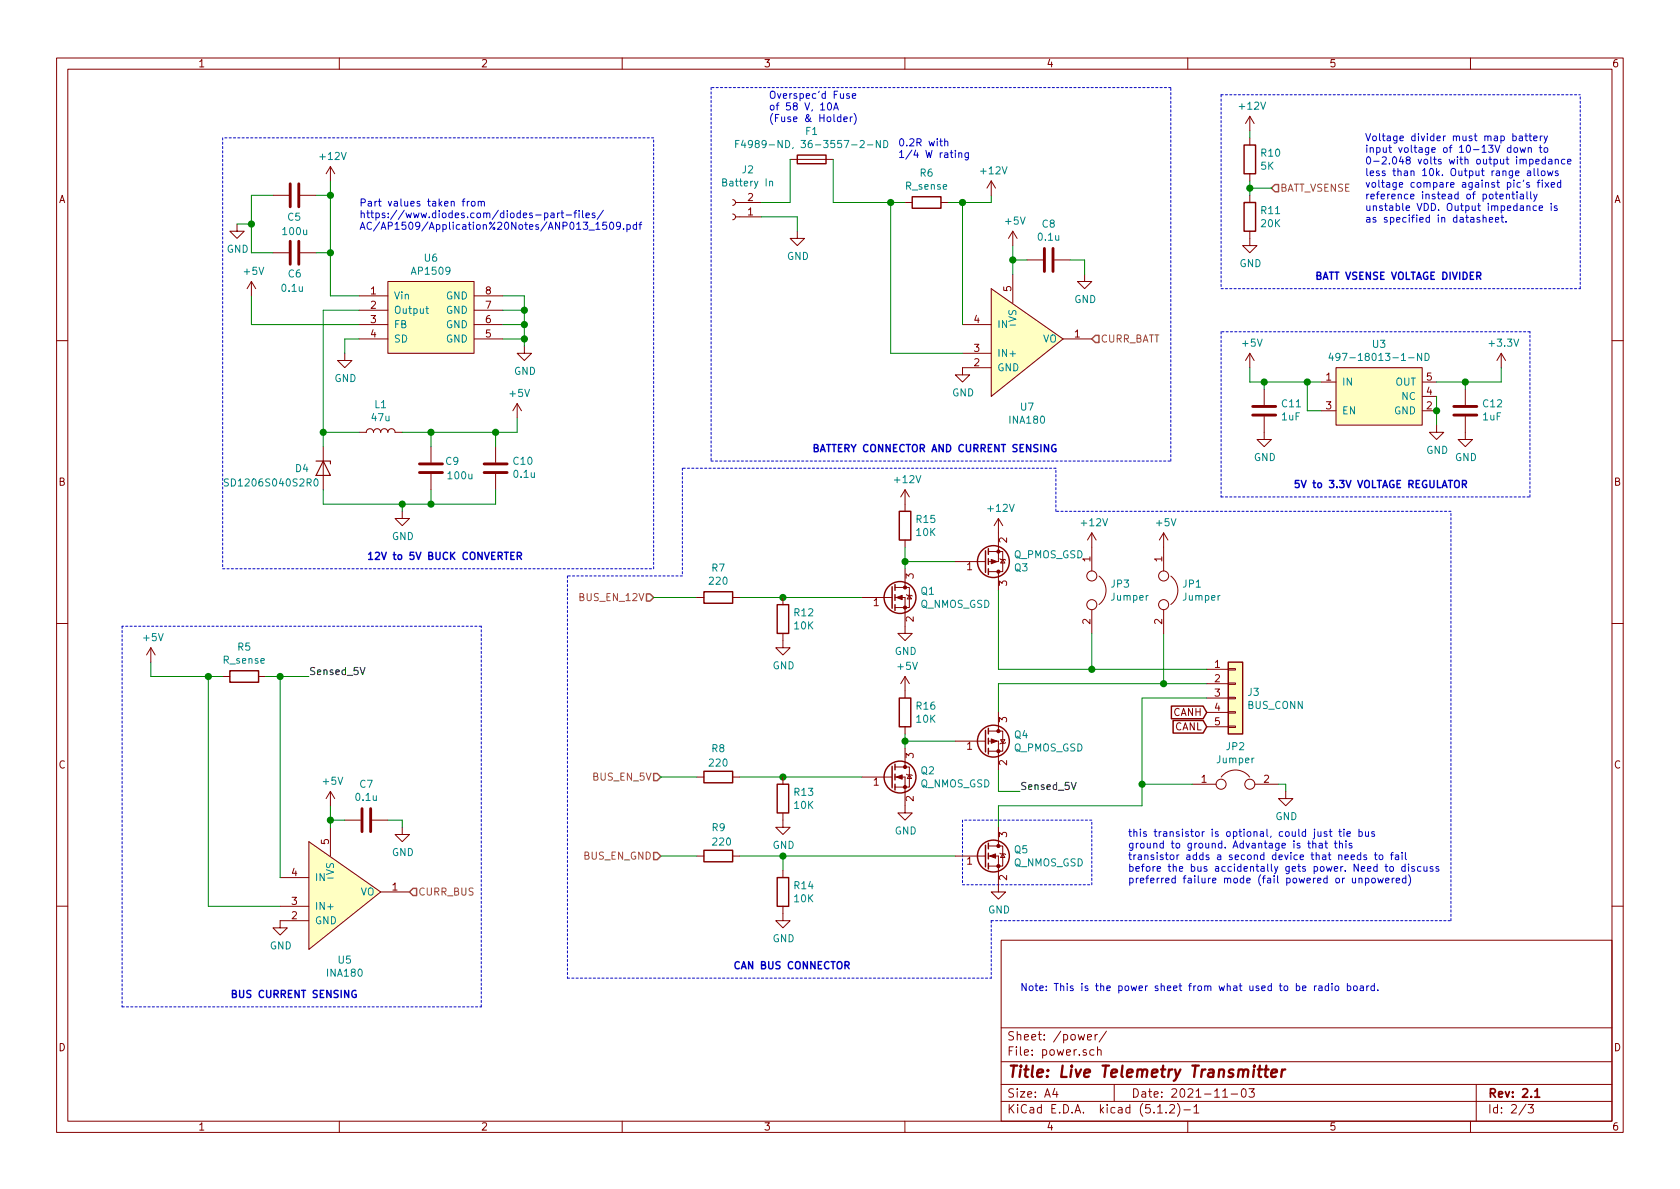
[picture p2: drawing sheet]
EESchema Schematic File Version 4
LIBS:telemetry_transmitter-cache
EELAYER 29 0
EELAYER END
$Descr A4 11693 8268
encoding utf-8
Sheet 2 3
Title "Live Telemetry Transmitter"
Date "2021-11-03"
Rev "2.1"
Comp ""
Comment1 ""
Comment2 ""
Comment3 ""
Comment4 ""
$EndDescr
$Comp
L canhw:INA180 U7
U 1 1
P 7200 2350
F 0 "U7" H 7150 1878 50  0000 C CNN
F 1 "INA180" H 7150 1787 50  0000 C CNN
F 2 "Package_TO_SOT_SMD:SOT-23-5_HandSoldering" H 7200 2350 50  0001 C CNN
F 3 "" H 7200 2350 50  0001 C CNN
	1    7200 2350
	1    0    0    -1  
$EndComp
$Comp
L power:GND #PWR022
U 1 1
P 6700 2550
F 0 "#PWR022" H 6700 2300 50  0001 C CNN
F 1 "GND" H 6705 2377 50  0000 C CNN
F 2 "" H 6700 2550 50  0001 C CNN
F 3 "" H 6700 2550 50  0001 C CNN
	1    6700 2550
	1    0    0    -1  
$EndComp
$Comp
L Device:R R6
U 1 1
P 6450 1400
F 0 "R6" V 6243 1400 50  0000 C CNN
F 1 "R_sense" V 6334 1400 50  0000 C CNN
F 2 "Resistor_SMD:R_1206_3216Metric_Pad1.42x1.75mm_HandSolder" V 6380 1400 50  0001 C CNN
F 3 "~" H 6450 1400 50  0001 C CNN
	1    6450 1400
	0    1    1    0   
$EndComp
Wire Wire Line
	5800 1400 6200 1400
Wire Wire Line
	6600 1400 6700 1400
Wire Wire Line
	6700 1400 6700 2250
Wire Wire Line
	6200 1400 6200 2450
Wire Wire Line
	6200 2450 6700 2450
Connection ~ 6200 1400
Wire Wire Line
	6200 1400 6300 1400
Wire Wire Line
	6700 1400 6900 1400
Connection ~ 6700 1400
$Comp
L Device:C C8
U 1 1
P 7300 1800
F 0 "C8" V 7048 1800 50  0000 C CNN
F 1 "0.1u" V 7139 1800 50  0000 C CNN
F 2 "Capacitor_SMD:C_0805_2012Metric_Pad1.15x1.40mm_HandSolder" H 7338 1650 50  0001 C CNN
F 3 "~" H 7300 1800 50  0001 C CNN
	1    7300 1800
	0    1    1    0   
$EndComp
$Comp
L power:GND #PWR027
U 1 1
P 7550 1900
F 0 "#PWR027" H 7550 1650 50  0001 C CNN
F 1 "GND" H 7555 1727 50  0000 C CNN
F 2 "" H 7550 1900 50  0001 C CNN
F 3 "" H 7550 1900 50  0001 C CNN
	1    7550 1900
	1    0    0    -1  
$EndComp
Wire Wire Line
	7450 1800 7550 1800
Wire Wire Line
	7550 1800 7550 1900
Wire Wire Line
	7050 1900 7050 1800
Wire Wire Line
	7050 1800 7150 1800
Connection ~ 7050 1800
Wire Wire Line
	7050 1800 7050 1700
Wire Wire Line
	6900 1350 6900 1400
$Comp
L Device:D_Zener D4
U 1 1
P 2250 3250
F 0 "D4" V 2250 3050 50  0000 L CNN
F 1 "SD1206S040S2R0" V 2350 2550 50  0000 L CNN
F 2 "Diode_SMD:D_1206_3216Metric_Pad1.42x1.75mm_HandSolder" H 2250 3250 50  0001 C CNN
F 3 "~" H 2250 3250 50  0001 C CNN
	1    2250 3250
	0    1    1    0   
$EndComp
$Comp
L Device:L L1
U 1 1
P 2650 3000
F 0 "L1" V 2840 3000 50  0000 C CNN
F 1 "47u" V 2749 3000 50  0000 C CNN
F 2 "Inductor_THT:L_Radial_D8.7mm_P5.00mm_Fastron_07HCP" H 2650 3000 50  0001 C CNN
F 3 "~" H 2650 3000 50  0001 C CNN
	1    2650 3000
	0    -1   -1   0   
$EndComp
$Comp
L Device:C C11
U 1 1
P 8800 2850
F 0 "C11" H 8685 2804 50  0000 R CNN
F 1 "1uF" H 8685 2895 50  0000 R CNN
F 2 "Capacitor_SMD:C_0805_2012Metric_Pad1.15x1.40mm_HandSolder" H 8838 2700 50  0001 C CNN
F 3 "~" H 8800 2850 50  0001 C CNN
	1    8800 2850
	-1   0    0    1   
$EndComp
$Comp
L Device:C C12
U 1 1
P 10200 2850
F 0 "C12" H 10085 2804 50  0000 R CNN
F 1 "1uF" H 10085 2895 50  0000 R CNN
F 2 "Capacitor_SMD:C_0805_2012Metric_Pad1.15x1.40mm_HandSolder" H 10238 2700 50  0001 C CNN
F 3 "~" H 10200 2850 50  0001 C CNN
	1    10200 2850
	-1   0    0    1   
$EndComp
Wire Wire Line
	10200 2650 10200 2700
$Comp
L power:+5V #PWR042
U 1 1
P 8700 2550
F 0 "#PWR042" H 8700 2400 50  0001 C CNN
F 1 "+5V" H 8715 2723 50  0000 C CNN
F 2 "" H 8700 2550 50  0001 C CNN
F 3 "" H 8700 2550 50  0001 C CNN
	1    8700 2550
	1    0    0    -1  
$EndComp
$Comp
L power:GND #PWR044
U 1 1
P 10000 2950
F 0 "#PWR044" H 10000 2700 50  0001 C CNN
F 1 "GND" H 10005 2777 50  0000 C CNN
F 2 "" H 10000 2950 50  0001 C CNN
F 3 "" H 10000 2950 50  0001 C CNN
	1    10000 2950
	1    0    0    -1  
$EndComp
$Comp
L power:GND #PWR045
U 1 1
P 10200 3000
F 0 "#PWR045" H 10200 2750 50  0001 C CNN
F 1 "GND" H 10205 2827 50  0000 C CNN
F 2 "" H 10200 3000 50  0001 C CNN
F 3 "" H 10200 3000 50  0001 C CNN
	1    10200 3000
	1    0    0    -1  
$EndComp
$Comp
L power:GND #PWR043
U 1 1
P 8800 3000
F 0 "#PWR043" H 8800 2750 50  0001 C CNN
F 1 "GND" H 8805 2827 50  0000 C CNN
F 2 "" H 8800 3000 50  0001 C CNN
F 3 "" H 8800 3000 50  0001 C CNN
	1    8800 3000
	1    0    0    -1  
$EndComp
$Comp
L power:+3.3V #PWR046
U 1 1
P 10450 2550
F 0 "#PWR046" H 10450 2400 50  0001 C CNN
F 1 "+3.3V" H 10465 2723 50  0000 C CNN
F 2 "" H 10450 2550 50  0001 C CNN
F 3 "" H 10450 2550 50  0001 C CNN
	1    10450 2550
	1    0    0    -1  
$EndComp
Wire Wire Line
	10200 2650 10450 2650
Connection ~ 10200 2650
Wire Wire Line
	10450 2550 10450 2650
Wire Wire Line
	8700 2550 8700 2650
$Comp
L Connector:Conn_01x02_Female J2
U 1 1
P 5100 1500
F 0 "J2" H 4994 1175 50  0000 C CNN
F 1 "Battery In" H 4994 1266 50  0000 C CNN
F 2 "canhw_footprints:BarrierBlock_ED2945-ND" H 5100 1500 50  0001 C CNN
F 3 "~" H 5100 1500 50  0001 C CNN
	1    5100 1500
	-1   0    0    1   
$EndComp
$Comp
L power:GND #PWR018
U 1 1
P 5550 1600
F 0 "#PWR018" H 5550 1350 50  0001 C CNN
F 1 "GND" H 5555 1427 50  0000 C CNN
F 2 "" H 5550 1600 50  0001 C CNN
F 3 "" H 5550 1600 50  0001 C CNN
	1    5550 1600
	1    0    0    -1  
$EndComp
Wire Wire Line
	5550 1500 5550 1600
$Comp
L Device:Fuse F1
U 1 1
P 5650 1100
F 0 "F1" V 5453 1100 50  0000 C CNN
F 1 "F4989-ND, 36-3557-2-ND" V 5544 1100 50  0000 C CNN
F 2 "canhw_footprints:Fuseholder_36-3557-15-ND" V 5580 1100 50  0001 C CNN
F 3 "~" H 5650 1100 50  0001 C CNN
	1    5650 1100
	0    1    1    0   
$EndComp
Wire Wire Line
	5300 1400 5500 1400
Wire Wire Line
	5300 1500 5550 1500
Text HLabel 7600 2350 2    50   Input ~ 0
CURR_BATT
$Comp
L Device:R R10
U 1 1
P 8700 1100
F 0 "R10" H 8770 1146 50  0000 L CNN
F 1 "5K" H 8770 1055 50  0000 L CNN
F 2 "Resistor_SMD:R_0805_2012Metric_Pad1.15x1.40mm_HandSolder" V 8630 1100 50  0001 C CNN
F 3 "~" H 8700 1100 50  0001 C CNN
	1    8700 1100
	1    0    0    -1  
$EndComp
$Comp
L Device:R R11
U 1 1
P 8700 1500
F 0 "R11" H 8770 1546 50  0000 L CNN
F 1 "20K" H 8770 1455 50  0000 L CNN
F 2 "Resistor_SMD:R_0805_2012Metric_Pad1.15x1.40mm_HandSolder" V 8630 1500 50  0001 C CNN
F 3 "~" H 8700 1500 50  0001 C CNN
	1    8700 1500
	1    0    0    -1  
$EndComp
$Comp
L power:GND #PWR031
U 1 1
P 8700 1650
F 0 "#PWR031" H 8700 1400 50  0001 C CNN
F 1 "GND" H 8705 1477 50  0000 C CNN
F 2 "" H 8700 1650 50  0001 C CNN
F 3 "" H 8700 1650 50  0001 C CNN
	1    8700 1650
	1    0    0    -1  
$EndComp
Wire Wire Line
	8700 1350 8700 1300
Wire Wire Line
	8700 900  8700 950 
Text HLabel 8850 1300 2    50   Input ~ 0
BATT_VSENSE
Wire Wire Line
	8700 1300 8850 1300
Connection ~ 8700 1300
Wire Wire Line
	8700 1300 8700 1250
Text Notes 9500 1550 0    50   ~ 0
Voltage divider must map battery\ninput voltage of 10-13V down to\n0-2.048 volts with output impedance\nless than 10k. Output range allows\nvoltage compare against pic's fixed\nreference instead of potentially\nunstable VDD. Output impedance is\nas specified in datasheet.
$Comp
L power:+5V #PWR025
U 1 1
P 7050 1700
F 0 "#PWR025" H 7050 1550 50  0001 C CNN
F 1 "+5V" H 7065 1873 50  0000 C CNN
F 2 "" H 7050 1700 50  0001 C CNN
F 3 "" H 7050 1700 50  0001 C CNN
	1    7050 1700
	1    0    0    -1  
$EndComp
$Comp
L power:+12V #PWR023
U 1 1
P 6900 1350
F 0 "#PWR023" H 6900 1200 50  0001 C CNN
F 1 "+12V" H 6915 1523 50  0000 C CNN
F 2 "" H 6900 1350 50  0001 C CNN
F 3 "" H 6900 1350 50  0001 C CNN
	1    6900 1350
	1    0    0    -1  
$EndComp
$Comp
L power:+12V #PWR030
U 1 1
P 8700 900
F 0 "#PWR030" H 8700 750 50  0001 C CNN
F 1 "+12V" H 8715 1073 50  0000 C CNN
F 2 "" H 8700 900 50  0001 C CNN
F 3 "" H 8700 900 50  0001 C CNN
	1    8700 900 
	1    0    0    -1  
$EndComp
$Comp
L canhw:AP1509 U?
U 1 1
P 3000 2050
AR Path="/5BB04A6A" Ref="U?"  Part="1" 
AR Path="/5B9FA408/5BB04A6A" Ref="U?"  Part="1" 
AR Path="/5E2687EB/5BB04A6A" Ref="U6"  Part="1" 
F 0 "U6" H 3000 2315 50  0000 C CNN
F 1 "AP1509" H 3000 2224 50  0000 C CNN
F 2 "Package_SO:SOIC-8_3.9x4.9mm_P1.27mm" H 3000 1550 50  0001 C CNN
F 3 "" H 3000 1550 50  0001 C CNN
	1    3000 2050
	1    0    0    -1  
$EndComp
$Comp
L power:GND #PWR024
U 1 1
P 3650 2400
F 0 "#PWR024" H 3650 2150 50  0001 C CNN
F 1 "GND" H 3655 2227 50  0000 C CNN
F 2 "" H 3650 2400 50  0001 C CNN
F 3 "" H 3650 2400 50  0001 C CNN
	1    3650 2400
	1    0    0    -1  
$EndComp
Wire Wire Line
	3500 2050 3650 2050
Wire Wire Line
	3650 2050 3650 2150
Wire Wire Line
	3500 2150 3650 2150
Connection ~ 3650 2150
Wire Wire Line
	3650 2150 3650 2250
Wire Wire Line
	3500 2250 3650 2250
Connection ~ 3650 2250
Wire Wire Line
	3650 2250 3650 2350
Wire Wire Line
	3500 2350 3650 2350
$Comp
L power:+12V #PWR019
U 1 1
P 2300 1250
F 0 "#PWR019" H 2300 1100 50  0001 C CNN
F 1 "+12V" H 2315 1423 50  0000 C CNN
F 2 "" H 2300 1250 50  0001 C CNN
F 3 "" H 2300 1250 50  0001 C CNN
	1    2300 1250
	1    0    0    -1  
$EndComp
Wire Wire Line
	2300 1250 2300 1350
Wire Wire Line
	2250 3100 2250 3000
Wire Wire Line
	2250 3000 2500 3000
Wire Wire Line
	3000 3000 2800 3000
$Comp
L power:+5V #PWR035
U 1 1
P 3600 2900
F 0 "#PWR035" H 3600 2750 50  0001 C CNN
F 1 "+5V" H 3615 3073 50  0000 C CNN
F 2 "" H 3600 2900 50  0001 C CNN
F 3 "" H 3600 2900 50  0001 C CNN
	1    3600 2900
	1    0    0    -1  
$EndComp
Connection ~ 3000 3000
$Comp
L power:GND #PWR026
U 1 1
P 2800 3550
F 0 "#PWR026" H 2800 3300 50  0001 C CNN
F 1 "GND" H 2805 3377 50  0000 C CNN
F 2 "" H 2800 3550 50  0001 C CNN
F 3 "" H 2800 3550 50  0001 C CNN
	1    2800 3550
	1    0    0    -1  
$EndComp
$Comp
L power:GND #PWR020
U 1 1
P 2400 2450
F 0 "#PWR020" H 2400 2200 50  0001 C CNN
F 1 "GND" H 2405 2277 50  0000 C CNN
F 2 "" H 2400 2450 50  0001 C CNN
F 3 "" H 2400 2450 50  0001 C CNN
	1    2400 2450
	1    0    0    -1  
$EndComp
Wire Wire Line
	2400 2450 2400 2350
$Comp
L power:+5V #PWR014
U 1 1
P 1750 2050
F 0 "#PWR014" H 1750 1900 50  0001 C CNN
F 1 "+5V" H 1765 2223 50  0000 C CNN
F 2 "" H 1750 2050 50  0001 C CNN
F 3 "" H 1750 2050 50  0001 C CNN
	1    1750 2050
	1    0    0    -1  
$EndComp
Wire Wire Line
	1750 2050 1750 2250
$Comp
L Device:C C6
U 1 1
P 2050 1750
F 0 "C6" V 1900 1800 50  0000 R CNN
F 1 "0.1u" V 1800 1850 50  0000 R CNN
F 2 "Capacitor_SMD:C_0805_2012Metric_Pad1.15x1.40mm_HandSolder" H 2088 1600 50  0001 C CNN
F 3 "~" H 2050 1750 50  0001 C CNN
	1    2050 1750
	0    -1   -1   0   
$EndComp
$Comp
L power:GND #PWR016
U 1 1
P 1650 1550
F 0 "#PWR016" H 1650 1300 50  0001 C CNN
F 1 "GND" H 1655 1377 50  0000 C CNN
F 2 "" H 1650 1550 50  0001 C CNN
F 3 "" H 1650 1550 50  0001 C CNN
	1    1650 1550
	1    0    0    -1  
$EndComp
$Comp
L Device:C C5
U 1 1
P 2050 1350
F 0 "C5" V 2200 1400 50  0000 R CNN
F 1 "100u" V 2300 1450 50  0000 R CNN
F 2 "Capacitor_THT:CP_Radial_D7.5mm_P2.50mm" H 2088 1200 50  0001 C CNN
F 3 "~" H 2050 1350 50  0001 C CNN
	1    2050 1350
	0    1    1    0   
$EndComp
Wire Wire Line
	2200 1350 2300 1350
Connection ~ 2300 1350
Wire Wire Line
	1900 1350 1750 1350
Text Notes 2500 1600 0    50   ~ 0
Part values taken from \nhttps://www.diodes.com/diodes-part-files/\nAC/AP1509/Application%20Notes/ANP013_1509.pdf
Wire Wire Line
	3000 3000 3450 3000
Wire Wire Line
	3600 2900 3600 3000
$Comp
L Device:C C10
U 1 1
P 3450 3250
F 0 "C10" H 3335 3204 50  0000 R CNN
F 1 "0.1u" H 3335 3295 50  0000 R CNN
F 2 "Capacitor_SMD:C_0805_2012Metric_Pad1.15x1.40mm_HandSolder" H 3488 3100 50  0001 C CNN
F 3 "~" H 3450 3250 50  0001 C CNN
	1    3450 3250
	-1   0    0    1   
$EndComp
Wire Wire Line
	3450 3100 3450 3000
Connection ~ 3450 3000
Wire Wire Line
	3450 3000 3600 3000
Text Notes 7100 6900 0    50   ~ 0
Note: This is the power sheet from what used to be radio board.
Wire Wire Line
	9200 2850 9100 2850
Wire Wire Line
	9100 2850 9100 2650
Connection ~ 9100 2650
Wire Wire Line
	9100 2650 9200 2650
Wire Notes Line
	10650 3450 10650 2300
Wire Notes Line
	10650 2300 8500 2300
Text Notes 9000 3400 0    50   ~ 10
5V to 3.3V VOLTAGE REGULATOR
Text Notes 6250 1100 0    50   ~ 0
0.2R with \n1/4 W rating 
Wire Wire Line
	1750 1750 1900 1750
Wire Wire Line
	1750 1350 1750 1550
Wire Wire Line
	2300 1350 2300 1750
Wire Wire Line
	2200 1750 2300 1750
Wire Wire Line
	1650 1550 1750 1550
Connection ~ 1750 1550
Wire Wire Line
	1750 1550 1750 1750
Wire Wire Line
	2300 1750 2300 2050
Wire Wire Line
	2300 2050 2500 2050
Connection ~ 2300 1750
Wire Wire Line
	1750 2250 2500 2250
Wire Wire Line
	2500 2350 2400 2350
Wire Wire Line
	3650 2350 3650 2400
Connection ~ 3650 2350
Wire Wire Line
	2250 3400 2250 3500
Wire Wire Line
	2250 3500 2800 3500
Wire Wire Line
	2800 3500 2800 3550
Wire Wire Line
	2800 3500 3000 3500
Connection ~ 2800 3500
Wire Wire Line
	3000 3500 3450 3500
Wire Wire Line
	3450 3500 3450 3400
Connection ~ 3000 3500
Wire Wire Line
	2250 2150 2500 2150
Wire Wire Line
	2250 2150 2250 3000
Connection ~ 2250 3000
Text HLabel 4550 4150 0    50   Input ~ 0
BUS_EN_12V
Wire Notes Line
	8500 3450 10650 3450
Wire Notes Line
	8500 2300 8500 3450
$Comp
L Device:Jumper JP2
U 1 1
P 8600 5450
F 0 "JP2" H 8600 5714 50  0000 C CNN
F 1 "Jumper" H 8600 5623 50  0000 C CNN
F 2 "Jumper:SolderJumper-2_P1.3mm_Open_RoundedPad1.0x1.5mm" H 8600 5450 50  0001 C CNN
F 3 "~" H 8600 5450 50  0001 C CNN
	1    8600 5450
	1    0    0    -1  
$EndComp
Wire Wire Line
	6950 4750 8100 4750
Wire Wire Line
	8100 4750 8400 4750
Connection ~ 8100 4750
Wire Wire Line
	7950 5450 7950 5600
Connection ~ 7950 5450
Wire Wire Line
	8300 5450 7950 5450
Wire Wire Line
	8950 5450 8950 5500
Wire Wire Line
	8900 5450 8950 5450
Wire Wire Line
	7950 4850 7950 5450
$Comp
L power:GND #PWR051
U 1 1
P 8950 5500
F 0 "#PWR051" H 8950 5250 50  0001 C CNN
F 1 "GND" H 8955 5327 50  0000 C CNN
F 2 "" H 8950 5500 50  0001 C CNN
F 3 "" H 8950 5500 50  0001 C CNN
	1    8950 5500
	1    0    0    -1  
$EndComp
Wire Wire Line
	8100 4400 8100 4750
Wire Wire Line
	7950 4850 8400 4850
$Comp
L power:+5V #PWR047
U 1 1
P 8100 3800
F 0 "#PWR047" H 8100 3650 50  0001 C CNN
F 1 "+5V" H 8115 3973 50  0000 C CNN
F 2 "" H 8100 3800 50  0001 C CNN
F 3 "" H 8100 3800 50  0001 C CNN
	1    8100 3800
	1    0    0    -1  
$EndComp
$Comp
L Device:Jumper JP1
U 1 1
P 8100 4100
F 0 "JP1" V 8054 4227 50  0000 L CNN
F 1 "Jumper" V 8145 4227 50  0000 L CNN
F 2 "Jumper:SolderJumper-2_P1.3mm_Open_RoundedPad1.0x1.5mm" H 8100 4100 50  0001 C CNN
F 3 "~" H 8100 4100 50  0001 C CNN
	1    8100 4100
	0    1    1    0   
$EndComp
Text HLabel 4600 5400 0    50   Input ~ 0
BUS_EN_5V
Wire Wire Line
	4600 5400 4850 5400
Wire Wire Line
	4550 4150 4850 4150
Wire Wire Line
	4600 5950 4850 5950
Wire Wire Line
	6950 5350 6950 5500
Wire Wire Line
	6950 5500 7100 5500
Wire Wire Line
	6950 4750 6950 4950
Wire Wire Line
	5450 5400 6000 5400
Wire Wire Line
	5450 4150 6000 4150
Wire Wire Line
	5450 5950 6650 5950
Connection ~ 5450 4150
Wire Wire Line
	5150 4150 5450 4150
Connection ~ 5450 5400
Wire Wire Line
	5150 5400 5450 5400
$Comp
L power:GND #PWR033
U 1 1
P 5450 5700
F 0 "#PWR033" H 5450 5450 50  0001 C CNN
F 1 "GND" H 5455 5527 50  0000 C CNN
F 2 "" H 5450 5700 50  0001 C CNN
F 3 "" H 5450 5700 50  0001 C CNN
	1    5450 5700
	1    0    0    -1  
$EndComp
$Comp
L power:GND #PWR032
U 1 1
P 5450 4450
F 0 "#PWR032" H 5450 4200 50  0001 C CNN
F 1 "GND" H 5455 4277 50  0000 C CNN
F 2 "" H 5450 4450 50  0001 C CNN
F 3 "" H 5450 4450 50  0001 C CNN
	1    5450 4450
	1    0    0    -1  
$EndComp
Text HLabel 4600 5950 0    50   Input ~ 0
BUS_EN_GND
$Comp
L Device:R R12
U 1 1
P 5450 4300
F 0 "R12" H 5520 4346 50  0000 L CNN
F 1 "10K" H 5520 4255 50  0000 L CNN
F 2 "Resistor_SMD:R_0805_2012Metric_Pad1.15x1.40mm_HandSolder" V 5380 4300 50  0001 C CNN
F 3 "~" H 5450 4300 50  0001 C CNN
	1    5450 4300
	1    0    0    -1  
$EndComp
$Comp
L Device:R R13
U 1 1
P 5450 5550
F 0 "R13" H 5520 5596 50  0000 L CNN
F 1 "10K" H 5520 5505 50  0000 L CNN
F 2 "Resistor_SMD:R_0805_2012Metric_Pad1.15x1.40mm_HandSolder" V 5380 5550 50  0001 C CNN
F 3 "~" H 5450 5550 50  0001 C CNN
	1    5450 5550
	1    0    0    -1  
$EndComp
$Comp
L Device:R R7
U 1 1
P 5000 4150
F 0 "R7" V 4793 4150 50  0000 C CNN
F 1 "220" V 4884 4150 50  0000 C CNN
F 2 "Resistor_SMD:R_0805_2012Metric_Pad1.15x1.40mm_HandSolder" V 4930 4150 50  0001 C CNN
F 3 "~" H 5000 4150 50  0001 C CNN
	1    5000 4150
	0    1    1    0   
$EndComp
$Comp
L Device:R R8
U 1 1
P 5000 5400
F 0 "R8" V 4800 5400 50  0000 C CNN
F 1 "220" V 4900 5400 50  0000 C CNN
F 2 "Resistor_SMD:R_0805_2012Metric_Pad1.15x1.40mm_HandSolder" V 4930 5400 50  0001 C CNN
F 3 "~" H 5000 5400 50  0001 C CNN
	1    5000 5400
	0    1    1    0   
$EndComp
Connection ~ 5450 5950
Wire Wire Line
	6950 5600 7950 5600
Wire Wire Line
	6950 5750 6950 5600
Wire Wire Line
	6300 3900 6300 3800
Connection ~ 6300 3900
Wire Wire Line
	6300 3900 6650 3900
Wire Wire Line
	6300 5150 6300 5100
Connection ~ 6300 5150
Wire Wire Line
	6300 5150 6650 5150
Wire Wire Line
	6300 5200 6300 5150
$Comp
L power:GND #PWR037
U 1 1
P 6300 4350
F 0 "#PWR037" H 6300 4100 50  0001 C CNN
F 1 "GND" H 6305 4177 50  0000 C CNN
F 2 "" H 6300 4350 50  0001 C CNN
F 3 "" H 6300 4350 50  0001 C CNN
	1    6300 4350
	1    0    0    -1  
$EndComp
Wire Wire Line
	6300 3950 6300 3900
Text Label 7100 5500 0    50   ~ 0
Sensed_5V
$Comp
L Connector_Generic:Conn_01x05 J3
U 1 1
P 8600 4850
F 0 "J3" H 8680 4892 50  0000 L CNN
F 1 "BUS_CONN" H 8680 4801 50  0000 L CNN
F 2 "canhw_footprints:connector_Harwin_M80-5000642" H 8600 4850 50  0001 C CNN
F 3 "~" H 8600 4850 50  0001 C CNN
	1    8600 4850
	1    0    0    -1  
$EndComp
$Comp
L power:+12V #PWR040
U 1 1
P 6950 3700
F 0 "#PWR040" H 6950 3550 50  0001 C CNN
F 1 "+12V" H 6965 3873 50  0000 C CNN
F 2 "" H 6950 3700 50  0001 C CNN
F 3 "" H 6950 3700 50  0001 C CNN
	1    6950 3700
	1    0    0    -1  
$EndComp
$Comp
L power:+12V #PWR036
U 1 1
P 6300 3500
F 0 "#PWR036" H 6300 3350 50  0001 C CNN
F 1 "+12V" H 6315 3673 50  0000 C CNN
F 2 "" H 6300 3500 50  0001 C CNN
F 3 "" H 6300 3500 50  0001 C CNN
	1    6300 3500
	1    0    0    -1  
$EndComp
$Comp
L Device:R R15
U 1 1
P 6300 3650
F 0 "R15" H 6370 3696 50  0000 L CNN
F 1 "10K" H 6370 3605 50  0000 L CNN
F 2 "Resistor_SMD:R_0805_2012Metric_Pad1.15x1.40mm_HandSolder" V 6230 3650 50  0001 C CNN
F 3 "~" H 6300 3650 50  0001 C CNN
	1    6300 3650
	1    0    0    -1  
$EndComp
$Comp
L Device:Q_NMOS_GSD Q1
U 1 1
P 6200 4150
F 0 "Q1" H 6405 4196 50  0000 L CNN
F 1 "Q_NMOS_GSD" H 6405 4105 50  0000 L CNN
F 2 "Package_TO_SOT_SMD:SOT-23_Handsoldering" H 6400 4250 50  0001 C CNN
F 3 "~" H 6200 4150 50  0001 C CNN
	1    6200 4150
	1    0    0    -1  
$EndComp
$Comp
L power:+5V #PWR038
U 1 1
P 6300 4800
F 0 "#PWR038" H 6300 4650 50  0001 C CNN
F 1 "+5V" H 6315 4973 50  0000 C CNN
F 2 "" H 6300 4800 50  0001 C CNN
F 3 "" H 6300 4800 50  0001 C CNN
	1    6300 4800
	1    0    0    -1  
$EndComp
$Comp
L Device:R R9
U 1 1
P 5000 5950
F 0 "R9" V 4800 5900 50  0000 L CNN
F 1 "220" V 4900 5900 50  0000 L CNN
F 2 "Resistor_SMD:R_0805_2012Metric_Pad1.15x1.40mm_HandSolder" V 4930 5950 50  0001 C CNN
F 3 "~" H 5000 5950 50  0001 C CNN
	1    5000 5950
	0    1    1    0   
$EndComp
$Comp
L power:GND #PWR034
U 1 1
P 5450 6350
F 0 "#PWR034" H 5450 6100 50  0001 C CNN
F 1 "GND" H 5455 6177 50  0000 C CNN
F 2 "" H 5450 6350 50  0001 C CNN
F 3 "" H 5450 6350 50  0001 C CNN
	1    5450 6350
	1    0    0    -1  
$EndComp
Wire Wire Line
	5450 6050 5450 5950
$Comp
L Device:R R14
U 1 1
P 5450 6200
F 0 "R14" H 5520 6246 50  0000 L CNN
F 1 "10K" H 5520 6155 50  0000 L CNN
F 2 "Resistor_SMD:R_0805_2012Metric_Pad1.15x1.40mm_HandSolder" V 5380 6200 50  0001 C CNN
F 3 "~" H 5450 6200 50  0001 C CNN
	1    5450 6200
	1    0    0    -1  
$EndComp
$Comp
L Device:Q_NMOS_GSD Q2
U 1 1
P 6200 5400
F 0 "Q2" H 6405 5446 50  0000 L CNN
F 1 "Q_NMOS_GSD" H 6405 5355 50  0000 L CNN
F 2 "Package_TO_SOT_SMD:SOT-23_Handsoldering" H 6400 5500 50  0001 C CNN
F 3 "~" H 6200 5400 50  0001 C CNN
	1    6200 5400
	1    0    0    -1  
$EndComp
Wire Wire Line
	5150 5950 5450 5950
Text Notes 7850 6150 0    50   ~ 0
this transistor is optional, could just tie bus\nground to ground. Advantage is that this \ntransistor adds a second device that needs to fail\nbefore the bus accidentally gets power. Need to discuss \npreferred failure mode (fail powered or unpowered)
Wire Notes Line
	7600 5700 6700 5700
Wire Notes Line
	7600 6150 7600 5700
Wire Notes Line
	6700 6150 7600 6150
Wire Notes Line
	6700 5700 6700 6150
$Comp
L Device:Q_NMOS_GSD Q5
U 1 1
P 6850 5950
F 0 "Q5" H 7055 5996 50  0000 L CNN
F 1 "Q_NMOS_GSD" H 7055 5905 50  0000 L CNN
F 2 "Package_TO_SOT_SMD:SOT-23_Handsoldering" H 7050 6050 50  0001 C CNN
F 3 "~" H 6850 5950 50  0001 C CNN
	1    6850 5950
	1    0    0    -1  
$EndComp
$Comp
L power:GND #PWR039
U 1 1
P 6300 5600
F 0 "#PWR039" H 6300 5350 50  0001 C CNN
F 1 "GND" H 6305 5427 50  0000 C CNN
F 2 "" H 6300 5600 50  0001 C CNN
F 3 "" H 6300 5600 50  0001 C CNN
	1    6300 5600
	1    0    0    -1  
$EndComp
$Comp
L Device:R R16
U 1 1
P 6300 4950
F 0 "R16" H 6370 4996 50  0000 L CNN
F 1 "10K" H 6370 4905 50  0000 L CNN
F 2 "Resistor_SMD:R_0805_2012Metric_Pad1.15x1.40mm_HandSolder" V 6230 4950 50  0001 C CNN
F 3 "~" H 6300 4950 50  0001 C CNN
	1    6300 4950
	1    0    0    -1  
$EndComp
$Comp
L Device:Q_PMOS_GSD Q4
U 1 1
P 6850 5150
F 0 "Q4" H 7056 5196 50  0000 L CNN
F 1 "Q_PMOS_GSD" H 7056 5105 50  0000 L CNN
F 2 "Package_TO_SOT_SMD:SOT-23_Handsoldering" H 7050 5250 50  0001 C CNN
F 3 "~" H 6850 5150 50  0001 C CNN
	1    6850 5150
	1    0    0    -1  
$EndComp
$Comp
L power:GND #PWR041
U 1 1
P 6950 6150
F 0 "#PWR041" H 6950 5900 50  0001 C CNN
F 1 "GND" H 6955 5977 50  0000 C CNN
F 2 "" H 6950 6150 50  0001 C CNN
F 3 "" H 6950 6150 50  0001 C CNN
	1    6950 6150
	1    0    0    -1  
$EndComp
Text GLabel 8400 5050 0    50   Input ~ 0
CANL
Text GLabel 8400 4950 0    50   Input ~ 0
CANH
$Comp
L canhw:INA180 U5
U 1 1
P 2450 6200
F 0 "U5" H 2400 5728 50  0000 C CNN
F 1 "INA180" H 2400 5637 50  0000 C CNN
F 2 "Package_TO_SOT_SMD:SOT-23-5_HandSoldering" H 2450 6200 50  0001 C CNN
F 3 "" H 2450 6200 50  0001 C CNN
	1    2450 6200
	1    0    0    -1  
$EndComp
$Comp
L power:GND #PWR015
U 1 1
P 1950 6400
F 0 "#PWR015" H 1950 6150 50  0001 C CNN
F 1 "GND" H 1955 6227 50  0000 C CNN
F 2 "" H 1950 6400 50  0001 C CNN
F 3 "" H 1950 6400 50  0001 C CNN
	1    1950 6400
	1    0    0    -1  
$EndComp
$Comp
L Device:R R5
U 1 1
P 1700 4700
F 0 "R5" V 1493 4700 50  0000 C CNN
F 1 "R_sense" V 1584 4700 50  0000 C CNN
F 2 "Resistor_SMD:R_1206_3216Metric_Pad1.42x1.75mm_HandSolder" V 1630 4700 50  0001 C CNN
F 3 "~" H 1700 4700 50  0001 C CNN
	1    1700 4700
	0    1    1    0   
$EndComp
Wire Wire Line
	1050 4700 1450 4700
Wire Wire Line
	1850 4700 1950 4700
Wire Wire Line
	1950 4700 1950 6100
Wire Wire Line
	1450 4700 1450 6300
Wire Wire Line
	1450 6300 1950 6300
Connection ~ 1450 4700
Wire Wire Line
	1450 4700 1550 4700
$Comp
L Device:C C7
U 1 1
P 2550 5700
F 0 "C7" V 2298 5700 50  0000 C CNN
F 1 "0.1u" V 2389 5700 50  0000 C CNN
F 2 "Capacitor_SMD:C_0805_2012Metric_Pad1.15x1.40mm_HandSolder" H 2588 5550 50  0001 C CNN
F 3 "~" H 2550 5700 50  0001 C CNN
	1    2550 5700
	0    1    1    0   
$EndComp
$Comp
L power:GND #PWR021
U 1 1
P 2800 5750
F 0 "#PWR021" H 2800 5500 50  0001 C CNN
F 1 "GND" H 2805 5577 50  0000 C CNN
F 2 "" H 2800 5750 50  0001 C CNN
F 3 "" H 2800 5750 50  0001 C CNN
	1    2800 5750
	1    0    0    -1  
$EndComp
Wire Wire Line
	2700 5700 2800 5700
Wire Wire Line
	2800 5700 2800 5750
Wire Wire Line
	2300 5750 2300 5700
Wire Wire Line
	2300 5700 2400 5700
Connection ~ 2300 5700
Wire Wire Line
	2300 5700 2300 5600
Wire Wire Line
	1050 4700 1050 4600
Text HLabel 2850 6200 2    50   Input ~ 0
CURR_BUS
$Comp
L power:+5V #PWR017
U 1 1
P 2300 5600
F 0 "#PWR017" H 2300 5450 50  0001 C CNN
F 1 "+5V" H 2315 5773 50  0000 C CNN
F 2 "" H 2300 5600 50  0001 C CNN
F 3 "" H 2300 5600 50  0001 C CNN
	1    2300 5600
	1    0    0    -1  
$EndComp
$Comp
L power:+5V #PWR013
U 1 1
P 1050 4600
F 0 "#PWR013" H 1050 4450 50  0001 C CNN
F 1 "+5V" H 1065 4773 50  0000 C CNN
F 2 "" H 1050 4600 50  0001 C CNN
F 3 "" H 1050 4600 50  0001 C CNN
	1    1050 4600
	1    0    0    -1  
$EndComp
Text Label 2150 4700 0    50   ~ 0
Sensed_5V
Wire Wire Line
	1950 4700 2150 4700
Connection ~ 1950 4700
Wire Notes Line
	1550 3950 4550 3950
Wire Notes Line
	4550 3950 4550 950 
Wire Notes Line
	4550 950  1550 950 
Wire Notes Line
	1550 950  1550 3950
Text Notes 2550 3900 0    50   ~ 10
12V to 5V BUCK CONVERTER
Wire Notes Line
	8150 3200 8150 600 
Wire Notes Line
	8150 600  4950 600 
Wire Notes Line
	4950 600  4950 3200
Wire Notes Line
	4950 3200 8150 3200
Text Notes 5650 3150 0    50   ~ 10
BATTERY CONNECTOR AND CURRENT SENSING
Text Notes 9150 1950 0    50   ~ 10
BATT VSENSE VOLTAGE DIVIDER
Wire Notes Line
	8500 650  8500 2000
Wire Notes Line
	8500 2000 11000 2000
Wire Notes Line
	11000 2000 11000 650 
Wire Notes Line
	8500 650  11000 650 
Wire Notes Line
	850  4350 850  7000
Wire Notes Line
	850  7000 3350 7000
Wire Notes Line
	3350 7000 3350 4350
Wire Notes Line
	3350 4350 850  4350
Text Notes 1600 6950 0    50   ~ 10
BUS CURRENT SENSING
$Comp
L Device:Q_PMOS_GSD Q3
U 1 1
P 6850 3900
F 0 "Q3" H 7056 3946 50  0000 L CNN
F 1 "Q_PMOS_GSD" H 7056 3855 50  0000 L CNN
F 2 "Package_TO_SOT_SMD:SOT-23_Handsoldering" H 7050 4000 50  0001 C CNN
F 3 "~" H 6850 3900 50  0001 C CNN
	1    6850 3900
	1    0    0    1   
$EndComp
Wire Wire Line
	6950 4650 6950 4100
Wire Wire Line
	6950 4650 7600 4650
Wire Notes Line
	6900 6400 10100 6400
Wire Notes Line
	10100 6400 10100 3550
Wire Notes Line
	10100 3550 7350 3550
Wire Notes Line
	7350 3550 7350 3250
Wire Notes Line
	7350 3250 4750 3250
Wire Notes Line
	4750 3250 4750 4000
Wire Notes Line
	4750 4000 3950 4000
Text Notes 5100 6750 0    50   ~ 10
CAN BUS CONNECTOR
Wire Notes Line
	3950 6800 6900 6800
Wire Notes Line
	6900 6400 6900 6800
Wire Notes Line
	3950 4000 3950 6800
Text Notes 5350 850  0    50   ~ 0
Overspec'd Fuse\nof 58 V, 10A\n(Fuse & Holder)
Wire Wire Line
	5500 1400 5500 1100
Wire Wire Line
	5800 1100 5800 1400
$Comp
L canhw:TLV70233QDBVRQ1 U3
U 1 1
P 9600 3000
F 0 "U3" H 9600 3615 50  0000 C CNN
F 1 "497-18013-1-ND" H 9600 3524 50  0000 C CNN
F 2 "Package_TO_SOT_SMD:SOT-23-5_HandSoldering" H 9600 2950 50  0001 C CNN
F 3 "" H 9600 2950 50  0001 C CNN
	1    9600 3000
	1    0    0    -1  
$EndComp
Wire Wire Line
	10000 2650 10200 2650
Wire Wire Line
	10000 2750 10000 2850
Connection ~ 10000 2850
Wire Wire Line
	10000 2850 10000 2950
Wire Wire Line
	8700 2650 8800 2650
Wire Wire Line
	8800 2700 8800 2650
Connection ~ 8800 2650
Wire Wire Line
	8800 2650 9100 2650
Wire Wire Line
	3000 3100 3000 3000
Wire Wire Line
	3000 3500 3000 3400
$Comp
L Device:C C9
U 1 1
P 3000 3250
F 0 "C9" H 3200 3300 50  0000 R CNN
F 1 "100u" H 3300 3200 50  0000 R CNN
F 2 "Capacitor_THT:CP_Radial_D7.5mm_P2.50mm" H 3038 3100 50  0001 C CNN
F 3 "~" H 3000 3250 50  0001 C CNN
	1    3000 3250
	1    0    0    -1  
$EndComp
$Comp
L Device:Jumper JP3
U 1 1
P 7600 4100
F 0 "JP3" V 7554 4227 50  0000 L CNN
F 1 "Jumper" V 7645 4227 50  0000 L CNN
F 2 "Jumper:SolderJumper-2_P1.3mm_Open_RoundedPad1.0x1.5mm" H 7600 4100 50  0001 C CNN
F 3 "~" H 7600 4100 50  0001 C CNN
	1    7600 4100
	0    1    1    0   
$EndComp
Wire Wire Line
	7600 4400 7600 4650
$Comp
L power:+12V #PWR028
U 1 1
P 7600 3800
F 0 "#PWR028" H 7600 3650 50  0001 C CNN
F 1 "+12V" H 7615 3973 50  0000 C CNN
F 2 "" H 7600 3800 50  0001 C CNN
F 3 "" H 7600 3800 50  0001 C CNN
	1    7600 3800
	1    0    0    -1  
$EndComp
Connection ~ 7600 4650
Wire Wire Line
	7600 4650 8400 4650
$EndSCHEMATC
